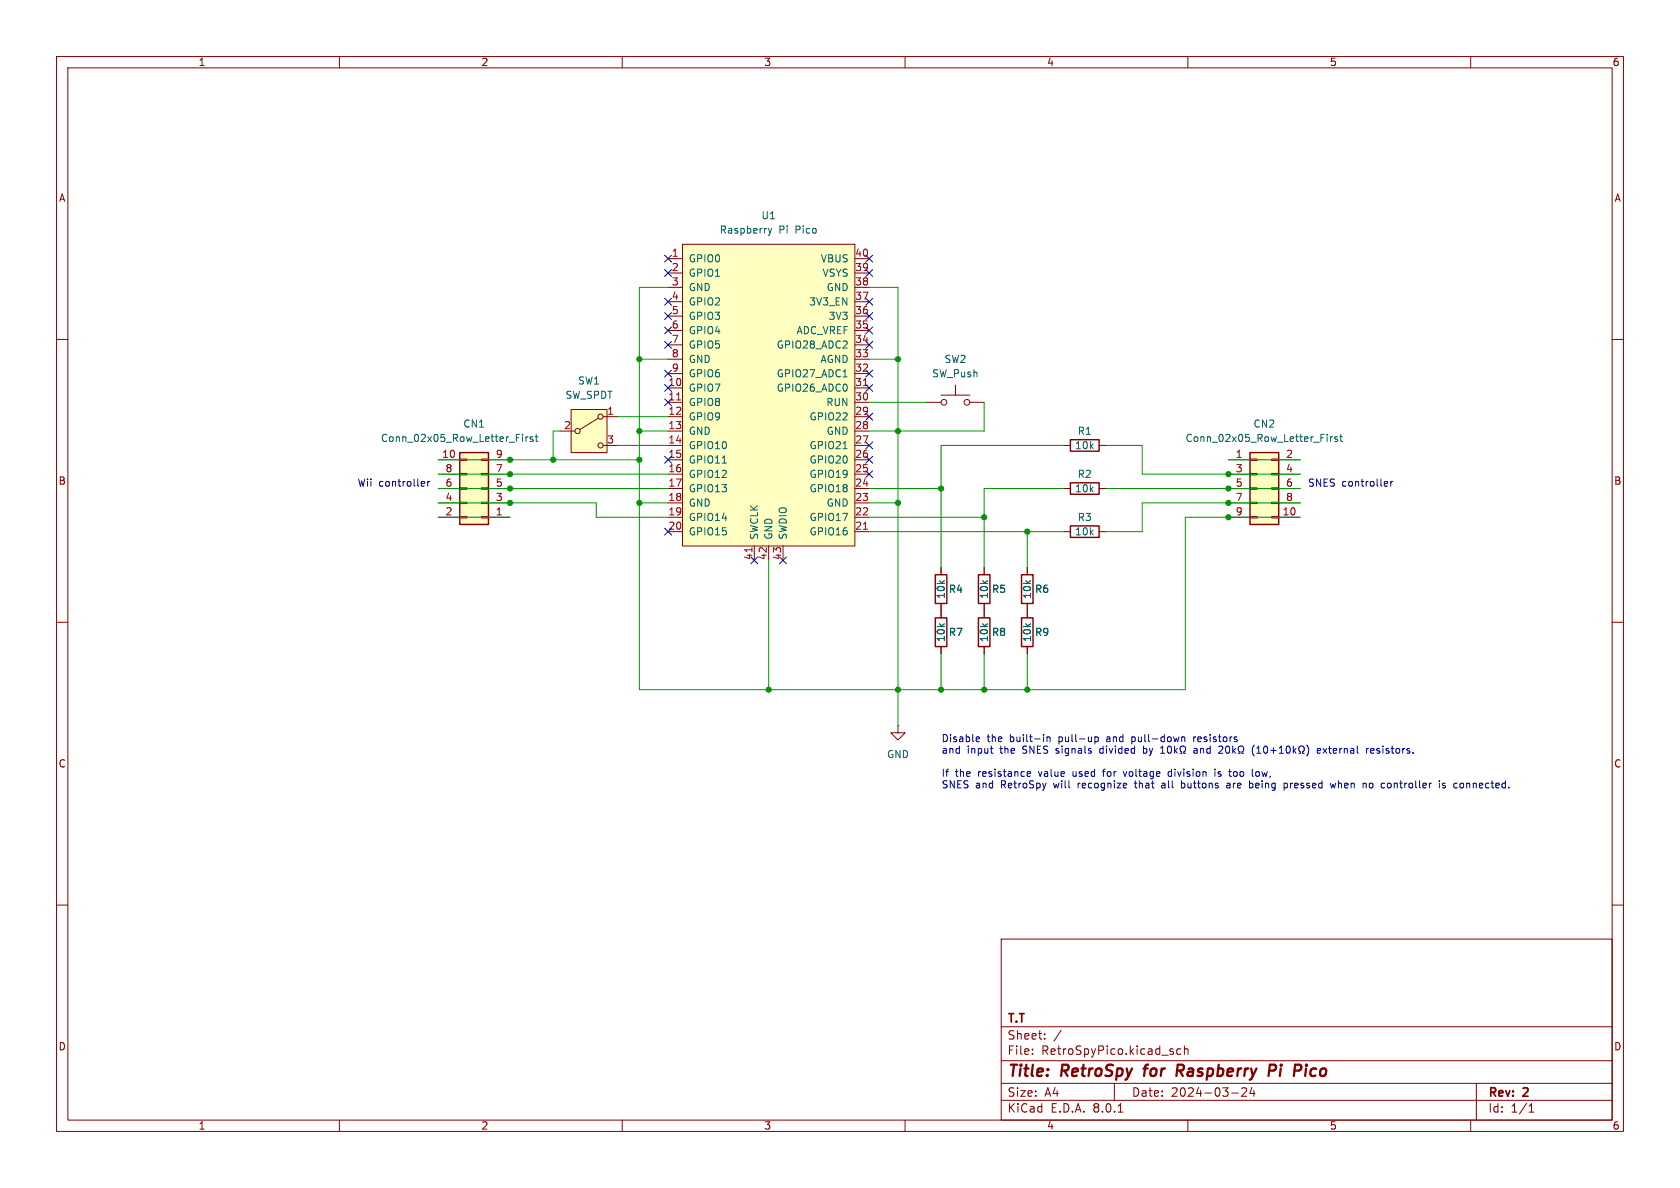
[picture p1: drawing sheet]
(kicad_sch
 (version 20231120)
 (generator "eeschema")
 (generator_version "8.0")
 (paper "A4")
 (title_block
  (title "RetroSpy for Raspberry Pi Pico")
  (date "2024-03-24")
  (rev "2")
  (company "T.T"))
 (lib_symbols
  (symbol "Connector_Generic:Conn_02x05_Odd_Even"
   (pin_names
    (offset 1.016) hide) (exclude_from_sim no) (in_bom yes) (on_board yes)
   (property "Reference" "J" (at 1.27 7.62 0) (effects (font (size 1.27 1.27))))
   (property "Value" "Conn_02x05_Odd_Even" (at 1.27 -7.62 0) (effects (font (size 1.27 1.27))))
   (property "Footprint" "" (at 0 0 0) (effects (font (size 1.27 1.27)) (hide yes)))
   (property "Datasheet" "~" (at 0 0 0) (effects (font (size 1.27 1.27)) (hide yes)))
   (property "Description" "Generic connector, double row, 02x05, odd/even pin numbering scheme (row 1 odd numbers, row 2 even numbers), script generated (kicad-library-utils/schlib/autogen/connector/)" (at 0 0 0) (effects (font (size 1.27 1.27)) (hide yes)))
   (symbol "Conn_02x05_Odd_Even_1_1"
    (rectangle (start -1.27 -4.953) (end 0 -5.207) (stroke (width 0.1524) (type default)) (fill (type none)))
    (rectangle (start -1.27 -2.413) (end 0 -2.667) (stroke (width 0.1524) (type default)) (fill (type none)))
    (rectangle (start -1.27 0.127) (end 0 -0.127) (stroke (width 0.1524) (type default)) (fill (type none)))
    (rectangle (start -1.27 2.667) (end 0 2.413) (stroke (width 0.1524) (type default)) (fill (type none)))
    (rectangle (start -1.27 5.207) (end 0 4.953) (stroke (width 0.1524) (type default)) (fill (type none)))
    (rectangle (start -1.27 6.35) (end 3.81 -6.35) (stroke (width 0.254) (type default)) (fill (type background)))
    (rectangle (start 3.81 -4.953) (end 2.54 -5.207) (stroke (width 0.1524) (type default)) (fill (type none)))
    (rectangle (start 3.81 -2.413) (end 2.54 -2.667) (stroke (width 0.1524) (type default)) (fill (type none)))
    (rectangle (start 3.81 0.127) (end 2.54 -0.127) (stroke (width 0.1524) (type default)) (fill (type none)))
    (rectangle (start 3.81 2.667) (end 2.54 2.413) (stroke (width 0.1524) (type default)) (fill (type none)))
    (rectangle (start 3.81 5.207) (end 2.54 4.953) (stroke (width 0.1524) (type default)) (fill (type none)))
    (pin passive line (at -5.08 5.08 0) (length 3.81) (name "Pin_1" (effects (font (size 1.27 1.27)))) (number "1" (effects (font (size 1.27 1.27)))))
    (pin passive line (at 7.62 -5.08 180) (length 3.81) (name "Pin_10" (effects (font (size 1.27 1.27)))) (number "10" (effects (font (size 1.27 1.27)))))
    (pin passive line (at 7.62 5.08 180) (length 3.81) (name "Pin_2" (effects (font (size 1.27 1.27)))) (number "2" (effects (font (size 1.27 1.27)))))
    (pin passive line (at -5.08 2.54 0) (length 3.81) (name "Pin_3" (effects (font (size 1.27 1.27)))) (number "3" (effects (font (size 1.27 1.27)))))
    (pin passive line (at 7.62 2.54 180) (length 3.81) (name "Pin_4" (effects (font (size 1.27 1.27)))) (number "4" (effects (font (size 1.27 1.27)))))
    (pin passive line (at -5.08 0 0) (length 3.81) (name "Pin_5" (effects (font (size 1.27 1.27)))) (number "5" (effects (font (size 1.27 1.27)))))
    (pin passive line (at 7.62 0 180) (length 3.81) (name "Pin_6" (effects (font (size 1.27 1.27)))) (number "6" (effects (font (size 1.27 1.27)))))
    (pin passive line (at -5.08 -2.54 0) (length 3.81) (name "Pin_7" (effects (font (size 1.27 1.27)))) (number "7" (effects (font (size 1.27 1.27)))))
    (pin passive line (at 7.62 -2.54 180) (length 3.81) (name "Pin_8" (effects (font (size 1.27 1.27)))) (number "8" (effects (font (size 1.27 1.27)))))
    (pin passive line (at -5.08 -5.08 0) (length 3.81) (name "Pin_9" (effects (font (size 1.27 1.27)))) (number "9" (effects (font (size 1.27 1.27)))))))
  (symbol "Device:R"
   (pin_numbers hide)
   (pin_names
    (offset 0)) (exclude_from_sim no) (in_bom yes) (on_board yes)
   (property "Reference" "R" (at 2.032 0 90) (effects (font (size 1.27 1.27))))
   (property "Value" "R" (at 0 0 90) (effects (font (size 1.27 1.27))))
   (property "Footprint" "" (at -1.778 0 90) (effects (font (size 1.27 1.27)) (hide yes)))
   (property "Datasheet" "~" (at 0 0 0) (effects (font (size 1.27 1.27)) (hide yes)))
   (property "Description" "Resistor" (at 0 0 0) (effects (font (size 1.27 1.27)) (hide yes)))
   (symbol "R_0_1"
    (rectangle (start -1.016 -2.54) (end 1.016 2.54) (stroke (width 0.254) (type default)) (fill (type none))))
   (symbol "R_1_1"
    (pin passive line (at 0 3.81 270) (length 1.27) (name "~" (effects (font (size 1.27 1.27)))) (number "1" (effects (font (size 1.27 1.27)))))
    (pin passive line (at 0 -3.81 90) (length 1.27) (name "~" (effects (font (size 1.27 1.27)))) (number "2" (effects (font (size 1.27 1.27)))))))
  (symbol "Library:Raspberry Pi Pico"
   (pin_names
    (offset 1.016)) (exclude_from_sim no) (in_bom yes) (on_board yes)
   (property "Reference" "U" (at 0 30.48 0) (effects (font (size 1.27 1.27))))
   (property "Value" "Raspberry Pi Pico" (at 0 27.94 0) (effects (font (size 1.27 1.27))))
   (property "Footprint" "Library:RPi_Pico_SMD_TH" (at 0 0 90) (effects (font (size 1.27 1.27)) (hide yes)))
   (property "Datasheet" "" (at 0 0 0) (effects (font (size 1.27 1.27)) (hide yes)))
   (property "Description" "" (at 0 0 0) (effects (font (size 1.27 1.27)) (hide yes)))
   (symbol "Raspberry Pi Pico_0_1"
    (rectangle (start -15.24 26.67) (end 15.24 -26.67) (stroke (width 0) (type default)) (fill (type background))))
   (symbol "Raspberry Pi Pico_1_0"
    (pin input line (at -2.54 -29.21 90) (length 2.54) (name "SWCLK" (effects (font (size 1.27 1.27)))) (number "41" (effects (font (size 1.27 1.27)))))
    (pin power_in line (at 0 -29.21 90) (length 2.54) (name "GND" (effects (font (size 1.27 1.27)))) (number "42" (effects (font (size 1.27 1.27)))))
    (pin bidirectional line (at 2.54 -29.21 90) (length 2.54) (name "SWDIO" (effects (font (size 1.27 1.27)))) (number "43" (effects (font (size 1.27 1.27))))))
   (symbol "Raspberry Pi Pico_1_1"
    (pin bidirectional line (at -17.78 24.13 0) (length 2.54) (name "GPIO0" (effects (font (size 1.27 1.27)))) (number "1" (effects (font (size 1.27 1.27)))))
    (pin bidirectional line (at -17.78 1.27 0) (length 2.54) (name "GPIO7" (effects (font (size 1.27 1.27)))) (number "10" (effects (font (size 1.27 1.27)))))
    (pin bidirectional line (at -17.78 -1.27 0) (length 2.54) (name "GPIO8" (effects (font (size 1.27 1.27)))) (number "11" (effects (font (size 1.27 1.27)))))
    (pin bidirectional line (at -17.78 -3.81 0) (length 2.54) (name "GPIO9" (effects (font (size 1.27 1.27)))) (number "12" (effects (font (size 1.27 1.27)))))
    (pin power_in line (at -17.78 -6.35 0) (length 2.54) (name "GND" (effects (font (size 1.27 1.27)))) (number "13" (effects (font (size 1.27 1.27)))))
    (pin bidirectional line (at -17.78 -8.89 0) (length 2.54) (name "GPIO10" (effects (font (size 1.27 1.27)))) (number "14" (effects (font (size 1.27 1.27)))))
    (pin bidirectional line (at -17.78 -11.43 0) (length 2.54) (name "GPIO11" (effects (font (size 1.27 1.27)))) (number "15" (effects (font (size 1.27 1.27)))))
    (pin bidirectional line (at -17.78 -13.97 0) (length 2.54) (name "GPIO12" (effects (font (size 1.27 1.27)))) (number "16" (effects (font (size 1.27 1.27)))))
    (pin bidirectional line (at -17.78 -16.51 0) (length 2.54) (name "GPIO13" (effects (font (size 1.27 1.27)))) (number "17" (effects (font (size 1.27 1.27)))))
    (pin power_in line (at -17.78 -19.05 0) (length 2.54) (name "GND" (effects (font (size 1.27 1.27)))) (number "18" (effects (font (size 1.27 1.27)))))
    (pin bidirectional line (at -17.78 -21.59 0) (length 2.54) (name "GPIO14" (effects (font (size 1.27 1.27)))) (number "19" (effects (font (size 1.27 1.27)))))
    (pin bidirectional line (at -17.78 21.59 0) (length 2.54) (name "GPIO1" (effects (font (size 1.27 1.27)))) (number "2" (effects (font (size 1.27 1.27)))))
    (pin bidirectional line (at -17.78 -24.13 0) (length 2.54) (name "GPIO15" (effects (font (size 1.27 1.27)))) (number "20" (effects (font (size 1.27 1.27)))))
    (pin bidirectional line (at 17.78 -24.13 180) (length 2.54) (name "GPIO16" (effects (font (size 1.27 1.27)))) (number "21" (effects (font (size 1.27 1.27)))))
    (pin bidirectional line (at 17.78 -21.59 180) (length 2.54) (name "GPIO17" (effects (font (size 1.27 1.27)))) (number "22" (effects (font (size 1.27 1.27)))))
    (pin power_in line (at 17.78 -19.05 180) (length 2.54) (name "GND" (effects (font (size 1.27 1.27)))) (number "23" (effects (font (size 1.27 1.27)))))
    (pin bidirectional line (at 17.78 -16.51 180) (length 2.54) (name "GPIO18" (effects (font (size 1.27 1.27)))) (number "24" (effects (font (size 1.27 1.27)))))
    (pin bidirectional line (at 17.78 -13.97 180) (length 2.54) (name "GPIO19" (effects (font (size 1.27 1.27)))) (number "25" (effects (font (size 1.27 1.27)))))
    (pin bidirectional line (at 17.78 -11.43 180) (length 2.54) (name "GPIO20" (effects (font (size 1.27 1.27)))) (number "26" (effects (font (size 1.27 1.27)))))
    (pin bidirectional line (at 17.78 -8.89 180) (length 2.54) (name "GPIO21" (effects (font (size 1.27 1.27)))) (number "27" (effects (font (size 1.27 1.27)))))
    (pin power_in line (at 17.78 -6.35 180) (length 2.54) (name "GND" (effects (font (size 1.27 1.27)))) (number "28" (effects (font (size 1.27 1.27)))))
    (pin bidirectional line (at 17.78 -3.81 180) (length 2.54) (name "GPIO22" (effects (font (size 1.27 1.27)))) (number "29" (effects (font (size 1.27 1.27)))))
    (pin power_in line (at -17.78 19.05 0) (length 2.54) (name "GND" (effects (font (size 1.27 1.27)))) (number "3" (effects (font (size 1.27 1.27)))))
    (pin input line (at 17.78 -1.27 180) (length 2.54) (name "RUN" (effects (font (size 1.27 1.27)))) (number "30" (effects (font (size 1.27 1.27)))))
    (pin bidirectional line (at 17.78 1.27 180) (length 2.54) (name "GPIO26_ADC0" (effects (font (size 1.27 1.27)))) (number "31" (effects (font (size 1.27 1.27)))))
    (pin bidirectional line (at 17.78 3.81 180) (length 2.54) (name "GPIO27_ADC1" (effects (font (size 1.27 1.27)))) (number "32" (effects (font (size 1.27 1.27)))))
    (pin power_in line (at 17.78 6.35 180) (length 2.54) (name "AGND" (effects (font (size 1.27 1.27)))) (number "33" (effects (font (size 1.27 1.27)))))
    (pin bidirectional line (at 17.78 8.89 180) (length 2.54) (name "GPIO28_ADC2" (effects (font (size 1.27 1.27)))) (number "34" (effects (font (size 1.27 1.27)))))
    (pin unspecified line (at 17.78 11.43 180) (length 2.54) (name "ADC_VREF" (effects (font (size 1.27 1.27)))) (number "35" (effects (font (size 1.27 1.27)))))
    (pin power_out line (at 17.78 13.97 180) (length 2.54) (name "3V3" (effects (font (size 1.27 1.27)))) (number "36" (effects (font (size 1.27 1.27)))))
    (pin input line (at 17.78 16.51 180) (length 2.54) (name "3V3_EN" (effects (font (size 1.27 1.27)))) (number "37" (effects (font (size 1.27 1.27)))))
    (pin power_out line (at 17.78 19.05 180) (length 2.54) (name "GND" (effects (font (size 1.27 1.27)))) (number "38" (effects (font (size 1.27 1.27)))))
    (pin power_out line (at 17.78 21.59 180) (length 2.54) (name "VSYS" (effects (font (size 1.27 1.27)))) (number "39" (effects (font (size 1.27 1.27)))))
    (pin bidirectional line (at -17.78 16.51 0) (length 2.54) (name "GPIO2" (effects (font (size 1.27 1.27)))) (number "4" (effects (font (size 1.27 1.27)))))
    (pin power_out line (at 17.78 24.13 180) (length 2.54) (name "VBUS" (effects (font (size 1.27 1.27)))) (number "40" (effects (font (size 1.27 1.27)))))
    (pin bidirectional line (at -17.78 13.97 0) (length 2.54) (name "GPIO3" (effects (font (size 1.27 1.27)))) (number "5" (effects (font (size 1.27 1.27)))))
    (pin bidirectional line (at -17.78 11.43 0) (length 2.54) (name "GPIO4" (effects (font (size 1.27 1.27)))) (number "6" (effects (font (size 1.27 1.27)))))
    (pin bidirectional line (at -17.78 8.89 0) (length 2.54) (name "GPIO5" (effects (font (size 1.27 1.27)))) (number "7" (effects (font (size 1.27 1.27)))))
    (pin power_in line (at -17.78 6.35 0) (length 2.54) (name "GND" (effects (font (size 1.27 1.27)))) (number "8" (effects (font (size 1.27 1.27)))))
    (pin bidirectional line (at -17.78 3.81 0) (length 2.54) (name "GPIO6" (effects (font (size 1.27 1.27)))) (number "9" (effects (font (size 1.27 1.27)))))))
  (symbol "Switch:SW_Push"
   (pin_numbers hide)
   (pin_names
    (offset 1.016) hide) (exclude_from_sim no) (in_bom yes) (on_board yes)
   (property "Reference" "SW" (at 1.27 2.54 0) (effects (font (size 1.27 1.27)) (justify left)))
   (property "Value" "SW_Push" (at 0 -1.524 0) (effects (font (size 1.27 1.27))))
   (property "Footprint" "" (at 0 5.08 0) (effects (font (size 1.27 1.27)) (hide yes)))
   (property "Datasheet" "~" (at 0 5.08 0) (effects (font (size 1.27 1.27)) (hide yes)))
   (property "Description" "Push button switch, generic, two pins" (at 0 0 0) (effects (font (size 1.27 1.27)) (hide yes)))
   (symbol "SW_Push_0_1"
    (circle (center -2.032 0) (radius 0.508) (stroke (width 0) (type default)) (fill (type none)))
    (polyline (pts (xy 0 1.27) (xy 0 3.048)) (stroke (width 0) (type default)) (fill (type none)))
    (polyline (pts (xy 2.54 1.27) (xy -2.54 1.27)) (stroke (width 0) (type default)) (fill (type none)))
    (circle (center 2.032 0) (radius 0.508) (stroke (width 0) (type default)) (fill (type none)))
    (pin passive line (at -5.08 0 0) (length 2.54) (name "1" (effects (font (size 1.27 1.27)))) (number "1" (effects (font (size 1.27 1.27)))))
    (pin passive line (at 5.08 0 180) (length 2.54) (name "2" (effects (font (size 1.27 1.27)))) (number "2" (effects (font (size 1.27 1.27)))))))
  (symbol "Switch:SW_SPDT"
   (pin_names
    (offset 0) hide) (exclude_from_sim no) (in_bom yes) (on_board yes)
   (property "Reference" "SW" (at 0 5.08 0) (effects (font (size 1.27 1.27))))
   (property "Value" "SW_SPDT" (at 0 -5.08 0) (effects (font (size 1.27 1.27))))
   (property "Footprint" "" (at 0 0 0) (effects (font (size 1.27 1.27)) (hide yes)))
   (property "Datasheet" "~" (at 0 -7.62 0) (effects (font (size 1.27 1.27)) (hide yes)))
   (property "Description" "Switch, single pole double throw" (at 0 0 0) (effects (font (size 1.27 1.27)) (hide yes)))
   (symbol "SW_SPDT_0_1"
    (circle (center -2.032 0) (radius 0.4572) (stroke (width 0) (type default)) (fill (type none)))
    (polyline (pts (xy -1.651 0.254) (xy 1.651 2.286)) (stroke (width 0) (type default)) (fill (type none)))
    (circle (center 2.032 -2.54) (radius 0.4572) (stroke (width 0) (type default)) (fill (type none)))
    (circle (center 2.032 2.54) (radius 0.4572) (stroke (width 0) (type default)) (fill (type none))))
   (symbol "SW_SPDT_1_1"
    (rectangle (start -3.175 3.81) (end 3.175 -3.81) (stroke (width 0) (type default)) (fill (type background)))
    (pin passive line (at 5.08 2.54 180) (length 2.54) (name "A" (effects (font (size 1.27 1.27)))) (number "1" (effects (font (size 1.27 1.27)))))
    (pin passive line (at -5.08 0 0) (length 2.54) (name "B" (effects (font (size 1.27 1.27)))) (number "2" (effects (font (size 1.27 1.27)))))
    (pin passive line (at 5.08 -2.54 180) (length 2.54) (name "C" (effects (font (size 1.27 1.27)))) (number "3" (effects (font (size 1.27 1.27)))))))
  (symbol "power:GND"
   (power)
   (pin_numbers hide)
   (pin_names
    (offset 0) hide) (exclude_from_sim no) (in_bom yes) (on_board yes)
   (property "Reference" "#PWR" (at 0 -6.35 0) (effects (font (size 1.27 1.27)) (hide yes)))
   (property "Value" "GND" (at 0 -3.81 0) (effects (font (size 1.27 1.27))))
   (property "Footprint" "" (at 0 0 0) (effects (font (size 1.27 1.27)) (hide yes)))
   (property "Datasheet" "" (at 0 0 0) (effects (font (size 1.27 1.27)) (hide yes)))
   (property "Description" "Power symbol creates a global label with name \"GND\" , ground" (at 0 0 0) (effects (font (size 1.27 1.27)) (hide yes)))
   (symbol "GND_0_1"
    (polyline (pts (xy 0 0) (xy 0 -1.27) (xy 1.27 -1.27) (xy 0 -2.54) (xy -1.27 -1.27) (xy 0 -1.27)) (stroke (width 0) (type default)) (fill (type none))))
   (symbol "GND_1_1"
    (pin power_in line (at 0 0 270) (length 0) (name "~" (effects (font (size 1.27 1.27)))) (number "1" (effects (font (size 1.27 1.27))))))))
 (junction
  (at 181.61 121.92)
  (diameter 0)
  (color 0 0 0 0))
 (junction
  (at 158.75 76.2)
  (diameter 0)
  (color 0 0 0 0))
 (junction
  (at 217.17 91.44)
  (diameter 0)
  (color 0 0 0 0))
 (junction
  (at 90.17 86.36)
  (diameter 0)
  (color 0 0 0 0))
 (junction
  (at 113.03 81.28)
  (diameter 0)
  (color 0 0 0 0))
 (junction
  (at 166.37 121.92)
  (diameter 0)
  (color 0 0 0 0))
 (junction
  (at 217.17 86.36)
  (diameter 0)
  (color 0 0 0 0))
 (junction
  (at 217.17 83.82)
  (diameter 0)
  (color 0 0 0 0))
 (junction
  (at 158.75 88.9)
  (diameter 0)
  (color 0 0 0 0))
 (junction
  (at 90.17 88.9)
  (diameter 0)
  (color 0 0 0 0))
 (junction
  (at 158.75 63.5)
  (diameter 0)
  (color 0 0 0 0))
 (junction
  (at 113.03 63.5)
  (diameter 0)
  (color 0 0 0 0))
 (junction
  (at 181.61 93.98)
  (diameter 0)
  (color 0 0 0 0))
 (junction
  (at 166.37 86.36)
  (diameter 0)
  (color 0 0 0 0))
 (junction
  (at 173.99 121.92)
  (diameter 0)
  (color 0 0 0 0))
 (junction
  (at 135.89 121.92)
  (diameter 0)
  (color 0 0 0 0))
 (junction
  (at 158.75 121.92)
  (diameter 0)
  (color 0 0 0 0))
 (junction
  (at 90.17 83.82)
  (diameter 0)
  (color 0 0 0 0))
 (junction
  (at 113.03 76.2)
  (diameter 0)
  (color 0 0 0 0))
 (junction
  (at 113.03 88.9)
  (diameter 0)
  (color 0 0 0 0))
 (junction
  (at 173.99 91.44)
  (diameter 0)
  (color 0 0 0 0))
 (junction
  (at 90.17 81.28)
  (diameter 0)
  (color 0 0 0 0))
 (junction
  (at 97.79 81.28)
  (diameter 0)
  (color 0 0 0 0))
 (junction
  (at 217.17 88.9)
  (diameter 0)
  (color 0 0 0 0))
 (no_connect
  (at 153.67 55.88))
 (no_connect
  (at 153.67 60.96))
 (no_connect
  (at 153.67 78.74))
 (no_connect
  (at 153.67 48.26))
 (no_connect
  (at 153.67 45.72))
 (no_connect
  (at 118.11 71.12))
 (no_connect
  (at 153.67 66.04))
 (no_connect
  (at 118.11 58.42))
 (no_connect
  (at 153.67 81.28))
 (no_connect
  (at 133.35 99.06))
 (no_connect
  (at 118.11 60.96))
 (no_connect
  (at 118.11 53.34))
 (no_connect
  (at 153.67 83.82))
 (no_connect
  (at 118.11 68.58))
 (no_connect
  (at 153.67 53.34))
 (no_connect
  (at 138.43 99.06))
 (no_connect
  (at 118.11 81.28))
 (no_connect
  (at 153.67 68.58))
 (no_connect
  (at 153.67 58.42))
 (no_connect
  (at 118.11 45.72))
 (no_connect
  (at 118.11 55.88))
 (no_connect
  (at 118.11 66.04))
 (no_connect
  (at 118.11 93.98))
 (no_connect
  (at 118.11 48.26))
 (no_connect
  (at 153.67 73.66))
 (wire
  (pts (xy 195.58 86.36) (xy 217.17 86.36))
  (stroke (width 0) (type default)))
 (wire
  (pts (xy 90.17 86.36) (xy 118.11 86.36))
  (stroke (width 0) (type default)))
 (wire
  (pts (xy 195.58 78.74) (xy 201.93 78.74))
  (stroke (width 0) (type default)))
 (wire
  (pts (xy 118.11 76.2) (xy 113.03 76.2))
  (stroke (width 0) (type default)))
 (wire
  (pts (xy 166.37 86.36) (xy 166.37 78.74))
  (stroke (width 0) (type default)))
 (wire
  (pts (xy 217.17 86.36) (xy 229.87 86.36))
  (stroke (width 0) (type default)))
 (wire
  (pts (xy 118.11 91.44) (xy 105.41 91.44))
  (stroke (width 0) (type default)))
 (wire
  (pts (xy 173.99 76.2) (xy 158.75 76.2))
  (stroke (width 0) (type default)))
 (wire
  (pts (xy 153.67 86.36) (xy 166.37 86.36))
  (stroke (width 0) (type default)))
 (wire
  (pts (xy 113.03 121.92) (xy 135.89 121.92))
  (stroke (width 0) (type default)))
 (wire
  (pts (xy 90.17 81.28) (xy 97.79 81.28))
  (stroke (width 0) (type default)))
 (wire
  (pts (xy 153.67 71.12) (xy 163.83 71.12))
  (stroke (width 0) (type default)))
 (wire
  (pts (xy 113.03 63.5) (xy 113.03 76.2))
  (stroke (width 0) (type default)))
 (wire
  (pts (xy 113.03 50.8) (xy 113.03 63.5))
  (stroke (width 0) (type default)))
 (wire
  (pts (xy 195.58 93.98) (xy 201.93 93.98))
  (stroke (width 0) (type default)))
 (wire
  (pts (xy 153.67 50.8) (xy 158.75 50.8))
  (stroke (width 0) (type default)))
 (wire
  (pts (xy 173.99 71.12) (xy 173.99 76.2))
  (stroke (width 0) (type default)))
 (wire
  (pts (xy 158.75 121.92) (xy 158.75 128.27))
  (stroke (width 0) (type default)))
 (wire
  (pts (xy 217.17 81.28) (xy 229.87 81.28))
  (stroke (width 0) (type default)))
 (wire
  (pts (xy 113.03 88.9) (xy 113.03 121.92))
  (stroke (width 0) (type default)))
 (wire
  (pts (xy 77.47 88.9) (xy 90.17 88.9))
  (stroke (width 0) (type default)))
 (wire
  (pts (xy 181.61 93.98) (xy 181.61 100.33))
  (stroke (width 0) (type default)))
 (wire
  (pts (xy 153.67 91.44) (xy 173.99 91.44))
  (stroke (width 0) (type default)))
 (wire
  (pts (xy 217.17 91.44) (xy 229.87 91.44))
  (stroke (width 0) (type default)))
 (wire
  (pts (xy 135.89 99.06) (xy 135.89 121.92))
  (stroke (width 0) (type default)))
 (wire
  (pts (xy 173.99 91.44) (xy 173.99 100.33))
  (stroke (width 0) (type default)))
 (wire
  (pts (xy 166.37 115.57) (xy 166.37 121.92))
  (stroke (width 0) (type default)))
 (wire
  (pts (xy 105.41 91.44) (xy 105.41 88.9))
  (stroke (width 0) (type default)))
 (wire
  (pts (xy 97.79 81.28) (xy 113.03 81.28))
  (stroke (width 0) (type default)))
 (wire
  (pts (xy 77.47 86.36) (xy 90.17 86.36))
  (stroke (width 0) (type default)))
 (wire
  (pts (xy 109.22 78.74) (xy 118.11 78.74))
  (stroke (width 0) (type default)))
 (wire
  (pts (xy 217.17 88.9) (xy 229.87 88.9))
  (stroke (width 0) (type default)))
 (wire
  (pts (xy 166.37 78.74) (xy 187.96 78.74))
  (stroke (width 0) (type default)))
 (wire
  (pts (xy 173.99 121.92) (xy 166.37 121.92))
  (stroke (width 0) (type default)))
 (wire
  (pts (xy 158.75 63.5) (xy 158.75 76.2))
  (stroke (width 0) (type default)))
 (wire
  (pts (xy 201.93 93.98) (xy 201.93 88.9))
  (stroke (width 0) (type default)))
 (wire
  (pts (xy 166.37 121.92) (xy 158.75 121.92))
  (stroke (width 0) (type default)))
 (wire
  (pts (xy 201.93 78.74) (xy 201.93 83.82))
  (stroke (width 0) (type default)))
 (wire
  (pts (xy 118.11 63.5) (xy 113.03 63.5))
  (stroke (width 0) (type default)))
 (wire
  (pts (xy 135.89 121.92) (xy 158.75 121.92))
  (stroke (width 0) (type default)))
 (wire
  (pts (xy 105.41 88.9) (xy 90.17 88.9))
  (stroke (width 0) (type default)))
 (wire
  (pts (xy 77.47 83.82) (xy 90.17 83.82))
  (stroke (width 0) (type default)))
 (wire
  (pts (xy 173.99 86.36) (xy 187.96 86.36))
  (stroke (width 0) (type default)))
 (wire
  (pts (xy 113.03 81.28) (xy 113.03 88.9))
  (stroke (width 0) (type default)))
 (wire
  (pts (xy 209.55 121.92) (xy 181.61 121.92))
  (stroke (width 0) (type default)))
 (wire
  (pts (xy 113.03 76.2) (xy 113.03 81.28))
  (stroke (width 0) (type default)))
 (wire
  (pts (xy 153.67 88.9) (xy 158.75 88.9))
  (stroke (width 0) (type default)))
 (wire
  (pts (xy 158.75 76.2) (xy 158.75 88.9))
  (stroke (width 0) (type default)))
 (wire
  (pts (xy 166.37 86.36) (xy 166.37 100.33))
  (stroke (width 0) (type default)))
 (wire
  (pts (xy 99.06 76.2) (xy 97.79 76.2))
  (stroke (width 0) (type default)))
 (wire
  (pts (xy 97.79 76.2) (xy 97.79 81.28))
  (stroke (width 0) (type default)))
 (wire
  (pts (xy 209.55 91.44) (xy 209.55 121.92))
  (stroke (width 0) (type default)))
 (wire
  (pts (xy 158.75 88.9) (xy 158.75 121.92))
  (stroke (width 0) (type default)))
 (wire
  (pts (xy 153.67 63.5) (xy 158.75 63.5))
  (stroke (width 0) (type default)))
 (wire
  (pts (xy 77.47 91.44) (xy 90.17 91.44))
  (stroke (width 0) (type default)))
 (wire
  (pts (xy 109.22 73.66) (xy 118.11 73.66))
  (stroke (width 0) (type default)))
 (wire
  (pts (xy 217.17 91.44) (xy 209.55 91.44))
  (stroke (width 0) (type default)))
 (wire
  (pts (xy 181.61 115.57) (xy 181.61 121.92))
  (stroke (width 0) (type default)))
 (wire
  (pts (xy 118.11 50.8) (xy 113.03 50.8))
  (stroke (width 0) (type default)))
 (wire
  (pts (xy 153.67 93.98) (xy 181.61 93.98))
  (stroke (width 0) (type default)))
 (wire
  (pts (xy 153.67 76.2) (xy 158.75 76.2))
  (stroke (width 0) (type default)))
 (wire
  (pts (xy 201.93 83.82) (xy 217.17 83.82))
  (stroke (width 0) (type default)))
 (wire
  (pts (xy 173.99 115.57) (xy 173.99 121.92))
  (stroke (width 0) (type default)))
 (wire
  (pts (xy 118.11 88.9) (xy 113.03 88.9))
  (stroke (width 0) (type default)))
 (wire
  (pts (xy 181.61 121.92) (xy 173.99 121.92))
  (stroke (width 0) (type default)))
 (wire
  (pts (xy 201.93 88.9) (xy 217.17 88.9))
  (stroke (width 0) (type default)))
 (wire
  (pts (xy 90.17 83.82) (xy 118.11 83.82))
  (stroke (width 0) (type default)))
 (wire
  (pts (xy 173.99 91.44) (xy 173.99 86.36))
  (stroke (width 0) (type default)))
 (wire
  (pts (xy 158.75 50.8) (xy 158.75 63.5))
  (stroke (width 0) (type default)))
 (wire
  (pts (xy 187.96 93.98) (xy 181.61 93.98))
  (stroke (width 0) (type default)))
 (wire
  (pts (xy 217.17 83.82) (xy 229.87 83.82))
  (stroke (width 0) (type default)))
 (wire
  (pts (xy 77.47 81.28) (xy 90.17 81.28))
  (stroke (width 0) (type default)))
 (text "Wii controller"
  (exclude_from_sim no)
  (at 76.2 86.36 0)
  (effects (font (size 1.27 1.27)) (justify right bottom)))
 (text "Disable the built-in pull-up and pull-down resistors\nand input the SNES signals divided by 10kΩ and 20kΩ (10+10kΩ) external resistors.\n\nIf the resistance value used for voltage division is too low,\nSNES and RetroSpy will recognize that all buttons are being pressed when no controller is connected."
  (exclude_from_sim no)
  (at 166.37 139.7 0)
  (effects (font (size 1.27 1.27)) (justify left bottom)))
 (text "SNES controller"
  (exclude_from_sim no)
  (at 231.14 86.36 0)
  (effects (font (size 1.27 1.27)) (justify left bottom)))
 (symbol
  (lib_id "Device:R")
  (at 173.99 111.76 0)
  (unit 1)
  (exclude_from_sim no)
  (in_bom yes)
  (on_board yes)
  (dnp no)
  (property "Reference" "R8" (at 175.26 111.76 0) (effects (font (size 1.27 1.27)) (justify left)))
  (property "Value" "10k" (at 173.99 111.76 90) (effects (font (size 1.27 1.27))))
  (property "Footprint" "Library:R_Axial_DIN0207_L6.3mm_D2.5mm_P10.16mm_Horizontal" (at 172.212 111.76 90) (effects (font (size 1.27 1.27)) (hide yes)))
  (property "Datasheet" "~" (at 173.99 111.76 0) (effects (font (size 1.27 1.27)) (hide yes)))
  (property "Description" "" (at 173.99 111.76 0) (effects (font (size 1.27 1.27)) (hide yes)))
  (pin "1")
  (pin "2"))
 (symbol
  (lib_id "Device:R")
  (at 166.37 111.76 0)
  (unit 1)
  (exclude_from_sim no)
  (in_bom yes)
  (on_board yes)
  (dnp no)
  (property "Reference" "R7" (at 167.64 111.76 0) (effects (font (size 1.27 1.27)) (justify left)))
  (property "Value" "10k" (at 166.37 111.76 90) (effects (font (size 1.27 1.27))))
  (property "Footprint" "Library:R_Axial_DIN0207_L6.3mm_D2.5mm_P10.16mm_Horizontal" (at 164.592 111.76 90) (effects (font (size 1.27 1.27)) (hide yes)))
  (property "Datasheet" "~" (at 166.37 111.76 0) (effects (font (size 1.27 1.27)) (hide yes)))
  (property "Description" "" (at 166.37 111.76 0) (effects (font (size 1.27 1.27)) (hide yes)))
  (pin "1")
  (pin "2"))
 (symbol
  (lib_id "Connector_Generic:Conn_02x05_Odd_Even")
  (at 222.25 86.36 0)
  (unit 1)
  (exclude_from_sim no)
  (in_bom yes)
  (on_board yes)
  (dnp no)
  (fields_autoplaced yes)
  (property "Reference" "CN2" (at 223.52 74.93 0) (effects (font (size 1.27 1.27))))
  (property "Value" "Conn_02x05_Row_Letter_First" (at 223.52 77.47 0) (effects (font (size 1.27 1.27))))
  (property "Footprint" "Connector_PinHeader_2.54mm:PinHeader_2x05_P2.54mm_Vertical" (at 222.25 86.36 0) (effects (font (size 1.27 1.27)) (hide yes)))
  (property "Datasheet" "~" (at 222.25 86.36 0) (effects (font (size 1.27 1.27)) (hide yes)))
  (property "Description" "" (at 222.25 86.36 0) (effects (font (size 1.27 1.27)) (hide yes)))
  (pin "1")
  (pin "10")
  (pin "2")
  (pin "3")
  (pin "4")
  (pin "5")
  (pin "6")
  (pin "7")
  (pin "8")
  (pin "9"))
 (symbol
  (lib_id "Device:R")
  (at 166.37 104.14 0)
  (unit 1)
  (exclude_from_sim no)
  (in_bom yes)
  (on_board yes)
  (dnp no)
  (property "Reference" "R4" (at 167.64 104.14 0) (effects (font (size 1.27 1.27)) (justify left)))
  (property "Value" "10k" (at 166.37 104.14 90) (effects (font (size 1.27 1.27))))
  (property "Footprint" "Library:R_Axial_DIN0207_L6.3mm_D2.5mm_P10.16mm_Horizontal" (at 164.592 104.14 90) (effects (font (size 1.27 1.27)) (hide yes)))
  (property "Datasheet" "~" (at 166.37 104.14 0) (effects (font (size 1.27 1.27)) (hide yes)))
  (property "Description" "" (at 166.37 104.14 0) (effects (font (size 1.27 1.27)) (hide yes)))
  (pin "1")
  (pin "2"))
 (symbol
  (lib_id "Device:R")
  (at 181.61 111.76 0)
  (unit 1)
  (exclude_from_sim no)
  (in_bom yes)
  (on_board yes)
  (dnp no)
  (property "Reference" "R9" (at 182.88 111.76 0) (effects (font (size 1.27 1.27)) (justify left)))
  (property "Value" "10k" (at 181.61 111.76 90) (effects (font (size 1.27 1.27))))
  (property "Footprint" "Library:R_Axial_DIN0207_L6.3mm_D2.5mm_P10.16mm_Horizontal" (at 179.832 111.76 90) (effects (font (size 1.27 1.27)) (hide yes)))
  (property "Datasheet" "~" (at 181.61 111.76 0) (effects (font (size 1.27 1.27)) (hide yes)))
  (property "Description" "" (at 181.61 111.76 0) (effects (font (size 1.27 1.27)) (hide yes)))
  (pin "1")
  (pin "2"))
 (symbol
  (lib_id "Library:Raspberry Pi Pico")
  (at 135.89 69.85 0)
  (unit 1)
  (exclude_from_sim no)
  (in_bom yes)
  (on_board yes)
  (dnp no)
  (fields_autoplaced yes)
  (property "Reference" "U1" (at 135.89 38.1 0) (effects (font (size 1.27 1.27))))
  (property "Value" "Raspberry Pi Pico" (at 135.89 40.64 0) (effects (font (size 1.27 1.27))))
  (property "Footprint" "Library:RPi_Pico_SMD_TH" (at 135.89 69.85 90) (effects (font (size 1.27 1.27)) (hide yes)))
  (property "Datasheet" "" (at 135.89 69.85 0) (effects (font (size 1.27 1.27)) (hide yes)))
  (property "Description" "" (at 135.89 69.85 0) (effects (font (size 1.27 1.27)) (hide yes)))
  (pin "1")
  (pin "10")
  (pin "11")
  (pin "12")
  (pin "13")
  (pin "14")
  (pin "15")
  (pin "16")
  (pin "17")
  (pin "18")
  (pin "19")
  (pin "2")
  (pin "20")
  (pin "21")
  (pin "22")
  (pin "23")
  (pin "24")
  (pin "25")
  (pin "26")
  (pin "27")
  (pin "28")
  (pin "29")
  (pin "3")
  (pin "30")
  (pin "31")
  (pin "32")
  (pin "33")
  (pin "34")
  (pin "35")
  (pin "36")
  (pin "37")
  (pin "38")
  (pin "39")
  (pin "4")
  (pin "40")
  (pin "5")
  (pin "6")
  (pin "7")
  (pin "8")
  (pin "9")
  (pin "41")
  (pin "42")
  (pin "43"))
 (symbol
  (lib_id "Device:R")
  (at 191.77 86.36 270)
  (unit 1)
  (exclude_from_sim no)
  (in_bom yes)
  (on_board yes)
  (dnp no)
  (property "Reference" "R2" (at 191.77 83.82 90) (effects (font (size 1.27 1.27))))
  (property "Value" "10k" (at 191.77 86.36 90) (effects (font (size 1.27 1.27))))
  (property "Footprint" "Library:R_Axial_DIN0207_L6.3mm_D2.5mm_P10.16mm_Horizontal" (at 191.77 84.582 90) (effects (font (size 1.27 1.27)) (hide yes)))
  (property "Datasheet" "~" (at 191.77 86.36 0) (effects (font (size 1.27 1.27)) (hide yes)))
  (property "Description" "" (at 191.77 86.36 0) (effects (font (size 1.27 1.27)) (hide yes)))
  (pin "1")
  (pin "2"))
 (symbol
  (lib_id "Device:R")
  (at 173.99 104.14 0)
  (unit 1)
  (exclude_from_sim no)
  (in_bom yes)
  (on_board yes)
  (dnp no)
  (property "Reference" "R5" (at 175.26 104.14 0) (effects (font (size 1.27 1.27)) (justify left)))
  (property "Value" "10k" (at 173.99 104.14 90) (effects (font (size 1.27 1.27))))
  (property "Footprint" "Library:R_Axial_DIN0207_L6.3mm_D2.5mm_P10.16mm_Horizontal" (at 172.212 104.14 90) (effects (font (size 1.27 1.27)) (hide yes)))
  (property "Datasheet" "~" (at 173.99 104.14 0) (effects (font (size 1.27 1.27)) (hide yes)))
  (property "Description" "" (at 173.99 104.14 0) (effects (font (size 1.27 1.27)) (hide yes)))
  (pin "1")
  (pin "2"))
 (symbol
  (lib_id "Connector_Generic:Conn_02x05_Odd_Even")
  (at 85.09 86.36 180)
  (unit 1)
  (exclude_from_sim no)
  (in_bom yes)
  (on_board yes)
  (dnp no)
  (property "Reference" "CN1" (at 83.82 74.93 0) (effects (font (size 1.27 1.27))))
  (property "Value" "Conn_02x05_Row_Letter_First" (at 81.28 77.47 0) (effects (font (size 1.27 1.27))))
  (property "Footprint" "Connector_PinHeader_2.54mm:PinHeader_2x05_P2.54mm_Vertical" (at 85.09 86.36 0) (effects (font (size 1.27 1.27)) (hide yes)))
  (property "Datasheet" "~" (at 85.09 86.36 0) (effects (font (size 1.27 1.27)) (hide yes)))
  (property "Description" "" (at 85.09 86.36 0) (effects (font (size 1.27 1.27)) (hide yes)))
  (pin "1")
  (pin "10")
  (pin "2")
  (pin "3")
  (pin "4")
  (pin "5")
  (pin "6")
  (pin "7")
  (pin "8")
  (pin "9"))
 (symbol
  (lib_id "Device:R")
  (at 181.61 104.14 0)
  (unit 1)
  (exclude_from_sim no)
  (in_bom yes)
  (on_board yes)
  (dnp no)
  (property "Reference" "R6" (at 182.88 104.14 0) (effects (font (size 1.27 1.27)) (justify left)))
  (property "Value" "10k" (at 181.61 104.14 90) (effects (font (size 1.27 1.27))))
  (property "Footprint" "Library:R_Axial_DIN0207_L6.3mm_D2.5mm_P10.16mm_Horizontal" (at 179.832 104.14 90) (effects (font (size 1.27 1.27)) (hide yes)))
  (property "Datasheet" "~" (at 181.61 104.14 0) (effects (font (size 1.27 1.27)) (hide yes)))
  (property "Description" "" (at 181.61 104.14 0) (effects (font (size 1.27 1.27)) (hide yes)))
  (pin "1")
  (pin "2"))
 (symbol
  (lib_id "Device:R")
  (at 191.77 78.74 270)
  (unit 1)
  (exclude_from_sim no)
  (in_bom yes)
  (on_board yes)
  (dnp no)
  (property "Reference" "R1" (at 191.77 76.2 90) (effects (font (size 1.27 1.27))))
  (property "Value" "10k" (at 191.77 78.74 90) (effects (font (size 1.27 1.27))))
  (property "Footprint" "Library:R_Axial_DIN0207_L6.3mm_D2.5mm_P10.16mm_Horizontal" (at 191.77 76.962 90) (effects (font (size 1.27 1.27)) (hide yes)))
  (property "Datasheet" "~" (at 191.77 78.74 0) (effects (font (size 1.27 1.27)) (hide yes)))
  (property "Description" "" (at 191.77 78.74 0) (effects (font (size 1.27 1.27)) (hide yes)))
  (pin "1")
  (pin "2"))
 (symbol
  (lib_id "Switch:SW_SPDT")
  (at 104.14 76.2 0)
  (unit 1)
  (exclude_from_sim no)
  (in_bom yes)
  (on_board yes)
  (dnp no)
  (fields_autoplaced yes)
  (property "Reference" "SW1" (at 104.14 67.31 0) (effects (font (size 1.27 1.27))))
  (property "Value" "SW_SPDT" (at 104.14 69.85 0) (effects (font (size 1.27 1.27))))
  (property "Footprint" "Library:PinHeader_1x03_P2.54mm_Vertical" (at 104.14 76.2 0) (effects (font (size 1.27 1.27)) (hide yes)))
  (property "Datasheet" "~" (at 104.14 83.82 0) (effects (font (size 1.27 1.27)) (hide yes)))
  (property "Description" "Switch, single pole double throw" (at 104.14 76.2 0) (effects (font (size 1.27 1.27)) (hide yes)))
  (pin "1")
  (pin "2")
  (pin "3"))
 (symbol
  (lib_id "Device:R")
  (at 191.77 93.98 270)
  (unit 1)
  (exclude_from_sim no)
  (in_bom yes)
  (on_board yes)
  (dnp no)
  (property "Reference" "R3" (at 191.77 91.44 90) (effects (font (size 1.27 1.27))))
  (property "Value" "10k" (at 191.77 93.98 90) (effects (font (size 1.27 1.27))))
  (property "Footprint" "Library:R_Axial_DIN0207_L6.3mm_D2.5mm_P10.16mm_Horizontal" (at 191.77 92.202 90) (effects (font (size 1.27 1.27)) (hide yes)))
  (property "Datasheet" "~" (at 191.77 93.98 0) (effects (font (size 1.27 1.27)) (hide yes)))
  (property "Description" "" (at 191.77 93.98 0) (effects (font (size 1.27 1.27)) (hide yes)))
  (pin "1")
  (pin "2"))
 (symbol
  (lib_id "power:GND")
  (at 158.75 128.27 0)
  (unit 1)
  (exclude_from_sim no)
  (in_bom yes)
  (on_board yes)
  (dnp no)
  (fields_autoplaced yes)
  (property "Reference" "#PWR07" (at 158.75 134.62 0) (effects (font (size 1.27 1.27)) (hide yes)))
  (property "Value" "GND" (at 158.75 133.35 0) (effects (font (size 1.27 1.27))))
  (property "Footprint" "" (at 158.75 128.27 0) (effects (font (size 1.27 1.27)) (hide yes)))
  (property "Datasheet" "" (at 158.75 128.27 0) (effects (font (size 1.27 1.27)) (hide yes)))
  (property "Description" "Power symbol creates a global label with name \"GND\" , ground" (at 158.75 128.27 0) (effects (font (size 1.27 1.27)) (hide yes)))
  (pin "1"))
 (symbol
  (lib_id "Switch:SW_Push")
  (at 168.91 71.12 0)
  (unit 1)
  (exclude_from_sim no)
  (in_bom yes)
  (on_board yes)
  (dnp no)
  (fields_autoplaced yes)
  (property "Reference" "SW2" (at 168.91 63.5 0) (effects (font (size 1.27 1.27))))
  (property "Value" "SW_Push" (at 168.91 66.04 0) (effects (font (size 1.27 1.27))))
  (property "Footprint" "Button_Switch_THT:SW_PUSH_6mm" (at 168.91 66.04 0) (effects (font (size 1.27 1.27)) (hide yes)))
  (property "Datasheet" "~" (at 168.91 66.04 0) (effects (font (size 1.27 1.27)) (hide yes)))
  (property "Description" "" (at 168.91 71.12 0) (effects (font (size 1.27 1.27)) (hide yes)))
  (pin "1")
  (pin "2"))
 (sheet_instances
  (path ""
   (page "1"))))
